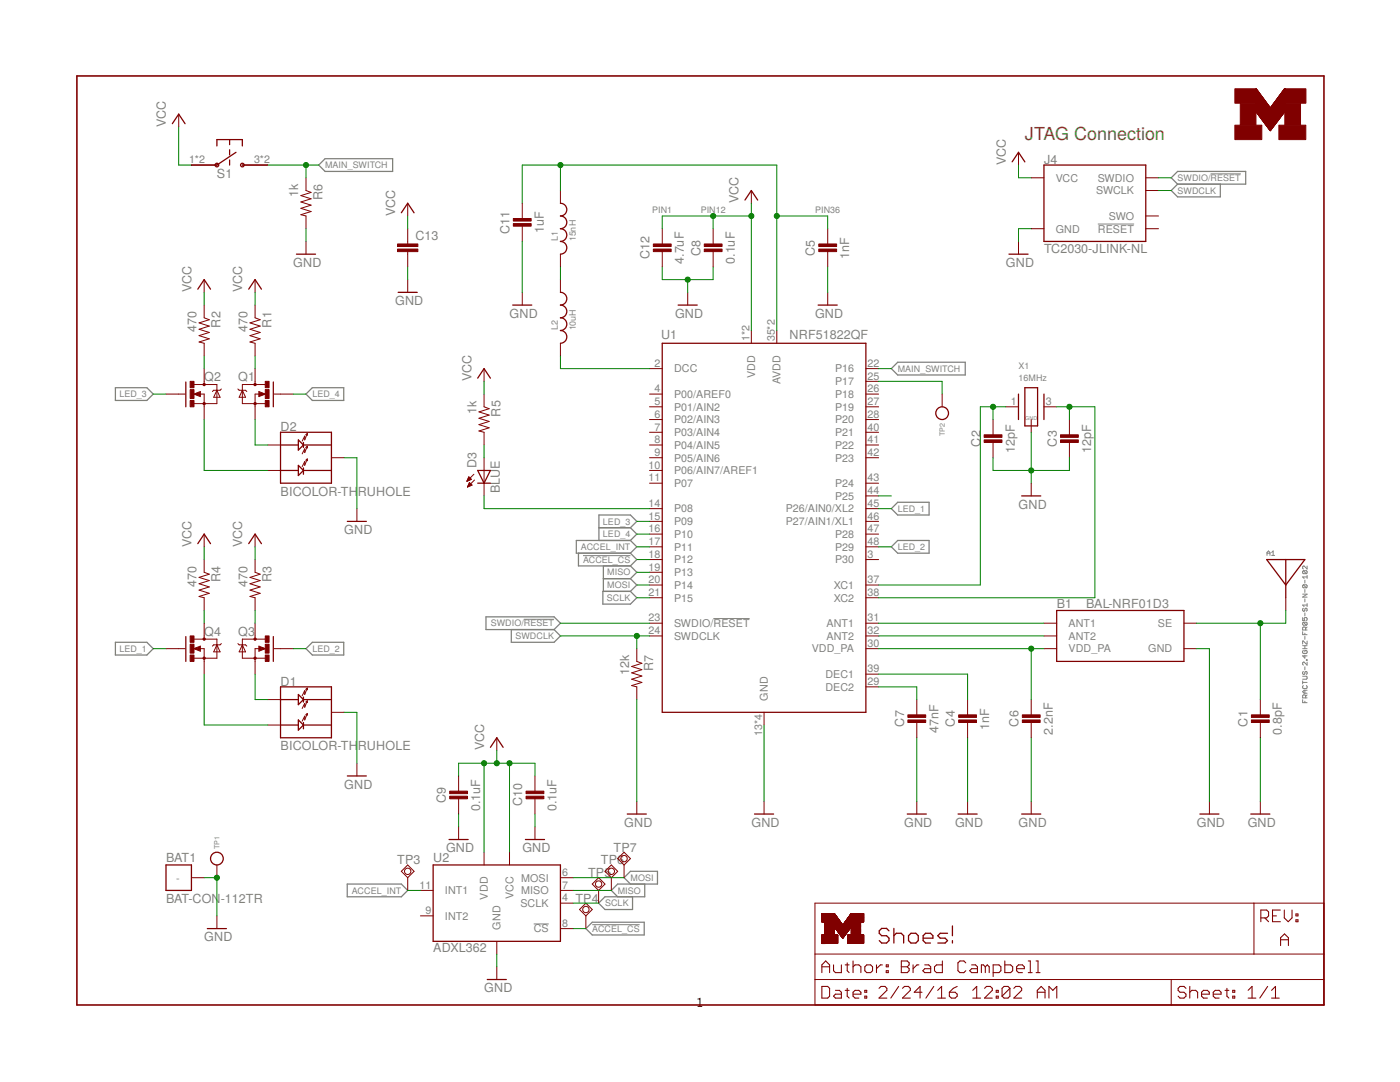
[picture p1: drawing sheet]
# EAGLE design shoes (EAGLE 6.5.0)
AUTHOR: Brad Campbell; REV: A; TITLE: Shoes!
FRAME1 (LETTER_L): HEIGHT: 8.5in; WIDTH: 11in

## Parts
A1  FRACTUS-2.4GHZ-FR05-S1-N-0-102  [FRACTUS-ANTENNA-FR05-S1-N-0-102]
B1  BAL-NRF01D3  [BAL-NRF01D3]
BAT1  BAT-CON-112TR  [BAT-CON-112TR]
C1  0.8pF  CAPACITOR  [0402_CAP]
C2  12pF  CAPACITOR  [0402_CAP]
C3  12pF  CAPACITOR  [0402_CAP]
C4  1nF  CAPACITOR  [0402_CAP]
C5  1nF  CAPACITOR  [0402_CAP]
C6  2.2nF  CAPACITOR  [0402_CAP]
C7  47nF  CAPACITOR  [0402_CAP]
C8  0.1uF  CAPACITOR  [0402_CAP]
C9  0.1uF  CAPACITOR  [0402_CAP]
C10  0.1uF  CAPACITOR  [0402_CAP]
C11  1uF  CAPACITOR  [0402_CAP]
C12  4.7uF  CAPACITOR  [0402_CAP]
C13  CAP0805  [0805]
D1  BICOLOR-THRUHOLE  [3AXIS-0.1IN]
D2  BICOLOR-THRUHOLE  [3AXIS-0.1IN]
D3  BLUE  LED0603  [LED-0603]
J4  TC2030-JLINK-NL  [TC2030-IDC-NL]
L1  15nH  INDUCTOR0402  [0402_CAP]
L2  10uH  INDUCTOR0603  [0603_CAP]
LOGO3  UMICH_SOLID_TINY  [UMICH_SOLID_50MIL]
Q1  MOSFET-NCHANNELXFDN-3  [XFDFN-3]
Q2  MOSFET-NCHANNELXFDN-3  [XFDFN-3]
Q3  MOSFET-NCHANNELXFDN-3  [XFDFN-3]
Q4  MOSFET-NCHANNELXFDN-3  [XFDFN-3]
R1  470  RESISTOR  [0402_RES]
R2  470  RESISTOR  [0402_RES]
R3  470  RESISTOR  [0402_RES]
R4  470  RESISTOR  [0402_RES]
R5  1k  RESISTOR  [0402_RES]
R6  1k  RESISTOR  [0402_RES]
R7  12k  RESISTOR  [0402_RES]
S1  TL3315NF100Q  [TL3315NF100Q]
TP1  TEST_POINT_0.020IN  [TESTPOINT_0.020IN]
TP2  TEST_POINT_0.020IN  [TESTPOINT_0.020IN]
TP3  TPSQTP06SQ  [TP06SQ]
TP4  TPSQTP06SQ  [TP06SQ]
TP5  TPSQTP06SQ  [TP06SQ]
TP6  TPSQTP06SQ  [TP06SQ]
TP7  TPSQTP06SQ  [TP06SQ]
U1  NRF51822QF  [QFN-48-6MM]
U2  ADXL362  [TFLGA-16/3.3MMX3.1MM]
X1  16MHz  TXC-8Y  [TXC-8Y]

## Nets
!ACCEL_CS: TP4.TP U1.18(P12) U2.8(!CS)
ACCEL_INT: TP3.TP U1.17(P11) U2.11(INT1)
AVDD: C5.1 C11.1 L1.1 U1.35(AVDD) U1.36(AVDD)
DCC: L2.2 U1.2(DCC)
GND: B1.GND BAT1.PAD(-) C1.2 C2.2 C3.2 C4.2 C5.2 C6.2 C7.2 C8.2 C9.2 C10.2 C11.2 C12.2 C13.2 D1.M(C) D2.M(C) J4.5(GND) R6.2 R7.2 TP1.TESTPOINT U1.13(GND) U1.33(GND) U1.34(GND) U1.GND U2.12(GND) U2.13(GND) U2.16(GND) X1.2(GND) X1.4(GND)
LED_1: Q4.G U1.45(P26/AIN0/XL2)
LED_2: Q3.G U1.48(P29)
LED_3: Q2.G U1.15(P09)
LED_4: Q1.G U1.16(P10)
MAIN_SWITCH: R6.1 S1.3 S1.4 U1.22(P16)
MISO: TP6.TP U1.19(P13) U2.7(MISO)
MOSI: TP7.TP U1.20(P14) U2.6(MOSI)
N$1: TP2.TESTPOINT U1.25(P17)
N$4: D2.1(A1) Q1.S
N$5: B1.ANT1 U1.31(ANT1)
N$6: B1.ANT2 U1.32(ANT2)
N$7: D3.C U1.14(P08)
N$8: D2.2(A2) Q2.S
N$9: Q2.D R2.2
N$10: Q1.D R1.2
N$11: A1.1(ANTENNA) B1.SE C1.1
N$12: D1.1(A1) Q3.S
N$13: D1.2(A2) Q4.S
N$14: L1.2 L2.1
N$15: Q4.D R4.2
N$16: C2.1 U1.37(XC1) X1.1
N$17: C3.1 U1.38(XC2) X1.3
N$18: C4.1 U1.39(DEC1)
N$19: C7.1 U1.29(DEC2)
N$20: Q3.D R3.2
N$23: D3.A R5.2
SCLK: TP5.TP U1.21(P15) U2.4(SCLK)
SWDCLK: J4.4(SWCLK) R7.1 U1.24(SWDCLK)
SWDIO/!RESET: J4.2(SWDIO) U1.23(SWDIO/!RESET)
VCC: C8.1 C9.1 C10.1 C12.1 C13.1 J4.1(VCC) R1.1 R2.1 R3.1 R4.1 R5.1 S1.1 S1.2 U1.1(VDD) U1.12(VDD) U2.1(VDD) U2.14(VCC)
VDD_PA: B1.VCC(VDD_PA) C6.1 U1.30(VDD_PA)
Unconnected: J4.3(!RESET) J4.6(SWO) U1.3(P30) U1.4(P00/AREF0) U1.5(P01/AIN2) U1.6(P02/AIN3) U1.7(P03/AIN4) U1.8(P04/AIN5) U1.9(P05/AIN6) U1.10(P06/AIN7/AREF1) U1.11(P07) U1.26(P18) U1.27(P19) U1.28(P20) U1.40(P21) U1.41(P22) U1.42(P23) U1.43(P24) U1.44(P25) U1.46(P27/AIN1/XL1) U1.47(P28) U2.9(INT2)

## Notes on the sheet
- JTAG Connection
- PIN1 | PIN12 | PIN36

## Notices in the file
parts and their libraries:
SparkFun-LED: Licensing: CC v3.0 Share-Alike You are welcome to use this library for commercial purposes.
